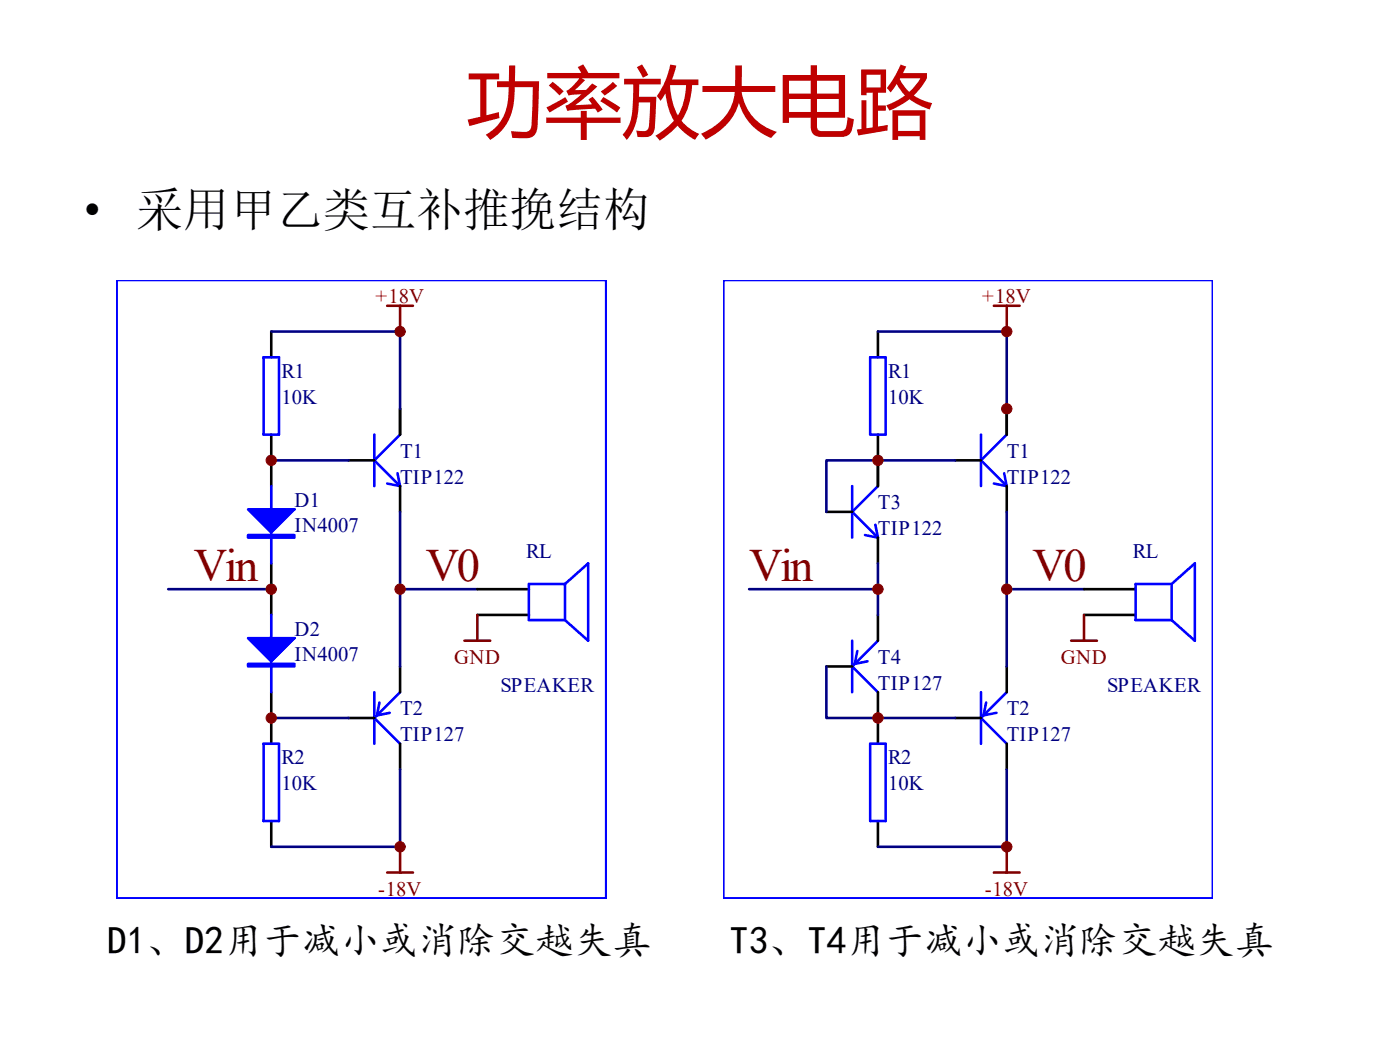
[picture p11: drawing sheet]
<svg xmlns="http://www.w3.org/2000/svg" width="254mm" height="190mm" viewBox="0 0 254 190" stroke-linecap="round" stroke-linejoin="round" font-family="sans-serif">
<g fill="none" stroke="#00f" stroke-width=".47">
<path d="M21.2 50.8h88.8v112.2h-88.8zM131.2 50.8h88.8v112.2h-88.8zM47.8 64.8h2.8v14h-2.8zM67.9 78.8v9.4M72.6 78.8l-4.7 4.7 4.7 4.7M157.9 64.8h2.8v14h-2.8zM178 78.8v9.4M182.7 78.8l-4.7 4.7 4.7 4.7M49.2 88.2v14M70.2 87.7l2.4 .5M72.1 85.9l.5 2.3M154.6 88.2v9.3"/>
<path d="M156.9 97.1l2.4 .4M158.8 95.2l.5 2.3M159.3 88.2l-4.7 4.7 4.7 4.6M180.3 87.7l2.4 .5M182.2 85.9l.5 2.3M49.2 111.6v14M102.5 106l4.2-3.8v14l-4.2-3.7M102.5 106v6.5M102.5 106h-6.5v6.5h6.5M154.6 116.2v9.4M155.5 118.1l-.4 2.3 2.3-.4M159.3 116.2l-4.7 4.7 4.7 4.7"/>
<path d="M212.6 106h-6.6v6.5h6.6M212.6 106l4.2-3.8v14l-4.2-3.7M212.6 106v6.5M47.8 134.9h2.8v14.1h-2.8zM67.9 125.6v9.3M68.8 127.5l-.4 2.3 2.3-.5M72.6 125.6l-4.7 4.7 4.7 4.6M157.9 134.9h2.8v14.1h-2.8zM178 125.6v9.3M178.9 127.5l-.5 2.3 2.4-.5M182.7 125.6l-4.7 4.7 4.7 4.6"/>
</g>
<g fill="none" stroke="#000" stroke-width=".47">
<path d="M49.2 60.1v4.7M49.2 78.8v9.4M72.6 74.2v4.6M159.3 60.1v4.7M159.3 78.8v9.4M182.7 74.2v4.6M63.2 83.5h4.7M72.6 88.2v4.7M149.9 92.9h4.7M159.3 97.5v4.7M173.3 83.5h4.7M182.7 88.2v4.7"/>
<path d="M49.2 102.2v9.4M86.6 106.9h9.4M86.6 111.6h9.4M159.3 111.6v4.6M196.7 106.9h9.3M196.7 111.6h9.3M49.2 125.6v9.3M63.2 130.3h4.7M72.6 120.9v4.7M72.6 134.9v4.7M149.9 120.9h4.7M159.3 125.6v9.3"/>
<path d="M173.3 130.3h4.7M182.7 120.9v4.7M182.7 134.9v4.7M49.2 149v4.6M159.3 149v4.6"/>
</g>
<g fill="#00f" stroke="#00f" stroke-width=".47">
<path d="M45 92.4h8.4l-4.2 4.2z"/>
<path d="M45 115.8h8.4l-4.2 4.2z"/>
<path d="M45 97.1h8.4v.4h-8.4z" fill-rule="evenodd"/>
<path d="M45 120.4h8.4v.5h-8.4z" fill-rule="evenodd"/>
</g>
<g fill="none" stroke="#000080" stroke-width=".47">
<path d="M49.2 60.1h23.4v14.1M159.3 60.1h23.4v14.1M49.2 83.5h14M72.6 92.9v28M173.3 83.5h-23.4v9.4M182.7 92.9v28M30.5 106.9h18.7M72.6 106.9h14M135.9 106.9h23.4M159.3 102.2v9.4M182.7 106.9h14M49.2 130.3h14"/>
<path d="M72.6 139.6v14h-23.4M149.9 120.9v9.4h23.4M182.7 139.6v14h-23.4"/>
</g>
<g fill="#800000" stroke="#800000" stroke-width=".18">
<circle cx="49.2" cy="83.5" r=".93"/>
<circle cx="49.2" cy="130.3" r=".93"/>
<circle cx="72.6" cy="153.6" r=".93"/>
<circle cx="72.6" cy="60.1" r=".93"/>
<circle cx="49.2" cy="106.9" r=".93"/>
<circle cx="72.6" cy="106.9" r=".93"/>
<circle cx="182.7" cy="74.2" r=".93"/>
<circle cx="182.7" cy="153.6" r=".93"/>
<circle cx="182.7" cy="60.1" r=".93"/>
<circle cx="182.7" cy="106.9" r=".93"/>
<circle cx="159.3" cy="83.5" r=".93"/>
<circle cx="159.3" cy="106.9" r=".93"/>
<circle cx="159.3" cy="130.3" r=".93"/>
</g>
<path d="M70.2 55.5h4.7M72.6 55.5v4.6M180.3 55.5h4.7M182.7 55.5v4.6M84.3 116.2h4.6M86.6 111.6v4.6M194.3 116.2h4.7M196.7 111.6v4.6M70.2 158.3h4.7M72.6 153.6v4.7M180.3 158.3h4.7M182.7 153.6v4.7" fill="none" stroke="#800000" stroke-width=".47"/>
<text font-size="14.1" fill="#c00000" x="84.7" y="23.5">功率放大电路</text>
<g font-size="8.5">
<text x="15.2" y="41">•</text>
<text x="24.8" y="41">采用甲乙类互补推挽结构</text>
</g>
<g font-size="8.4" fill="#800000">
<text x="35.2" y="105.5">Vin</text>
<text x="77.3" y="105.5">V0</text>
<text x="135.9" y="105.5">Vin</text>
<text x="187.3" y="105.5">V0</text>
</g>
<g font-size="7.1">
<text x="19.5" y="173.1">D1、D2用于减小或消除交越失真</text>
<text x="132.4" y="173.1">T3、T4用于减小或消除交越失真</text>
</g>
<g font-size="3.7" fill="#800000">
<text x="68.1" y="55">+18V</text>
<text x="178.2" y="55">+18V</text>
<text x="82.4" y="120.4">GND</text>
<text x="192.5" y="120.4">GND</text>
<text x="68.6" y="162.5">-18V</text>
<text x="178.7" y="162.5">-18V</text>
</g>
<g font-size="3.7" fill="#000080">
<text x="51.1" y="68.6">R1</text>
<text x="161.1" y="68.6">R1</text>
<text x="51.1" y="73.2">10K</text>
<text x="161.1" y="73.2">10K</text>
<text x="72.6" y="83.1">T1</text>
<text x="182.7" y="83.1">T1</text>
<text x="72.6" y="87.7">TIP122</text>
<text x="182.7" y="87.7">TIP122</text>
<text x="53.4" y="91.9">D1</text>
<text x="159.3" y="92.4">T3</text>
<text x="53.4" y="96.6">IN4007</text>
<text x="95.5" y="101.3">RL</text>
<text x="159.3" y="97.1">TIP122</text>
<text x="205.6" y="101.3">RL</text>
<text x="53.4" y="115.3">D2</text>
<text x="53.4" y="120">IN4007</text>
<text x="90.8" y="125.6">SPEAKER</text>
<text x="159.3" y="120.4">T4</text>
<text x="159.3" y="125.1">TIP127</text>
<text x="200.9" y="125.6">SPEAKER</text>
<text x="72.6" y="129.8">T2</text>
<text x="182.7" y="129.8">T2</text>
<text x="72.6" y="134.5">TIP127</text>
<text x="182.7" y="134.5">TIP127</text>
<text x="51.1" y="138.7">R2</text>
<text x="51.1" y="143.4">10K</text>
<text x="161.1" y="138.7">R2</text>
<text x="161.1" y="143.4">10K</text>
</g>
</svg>
